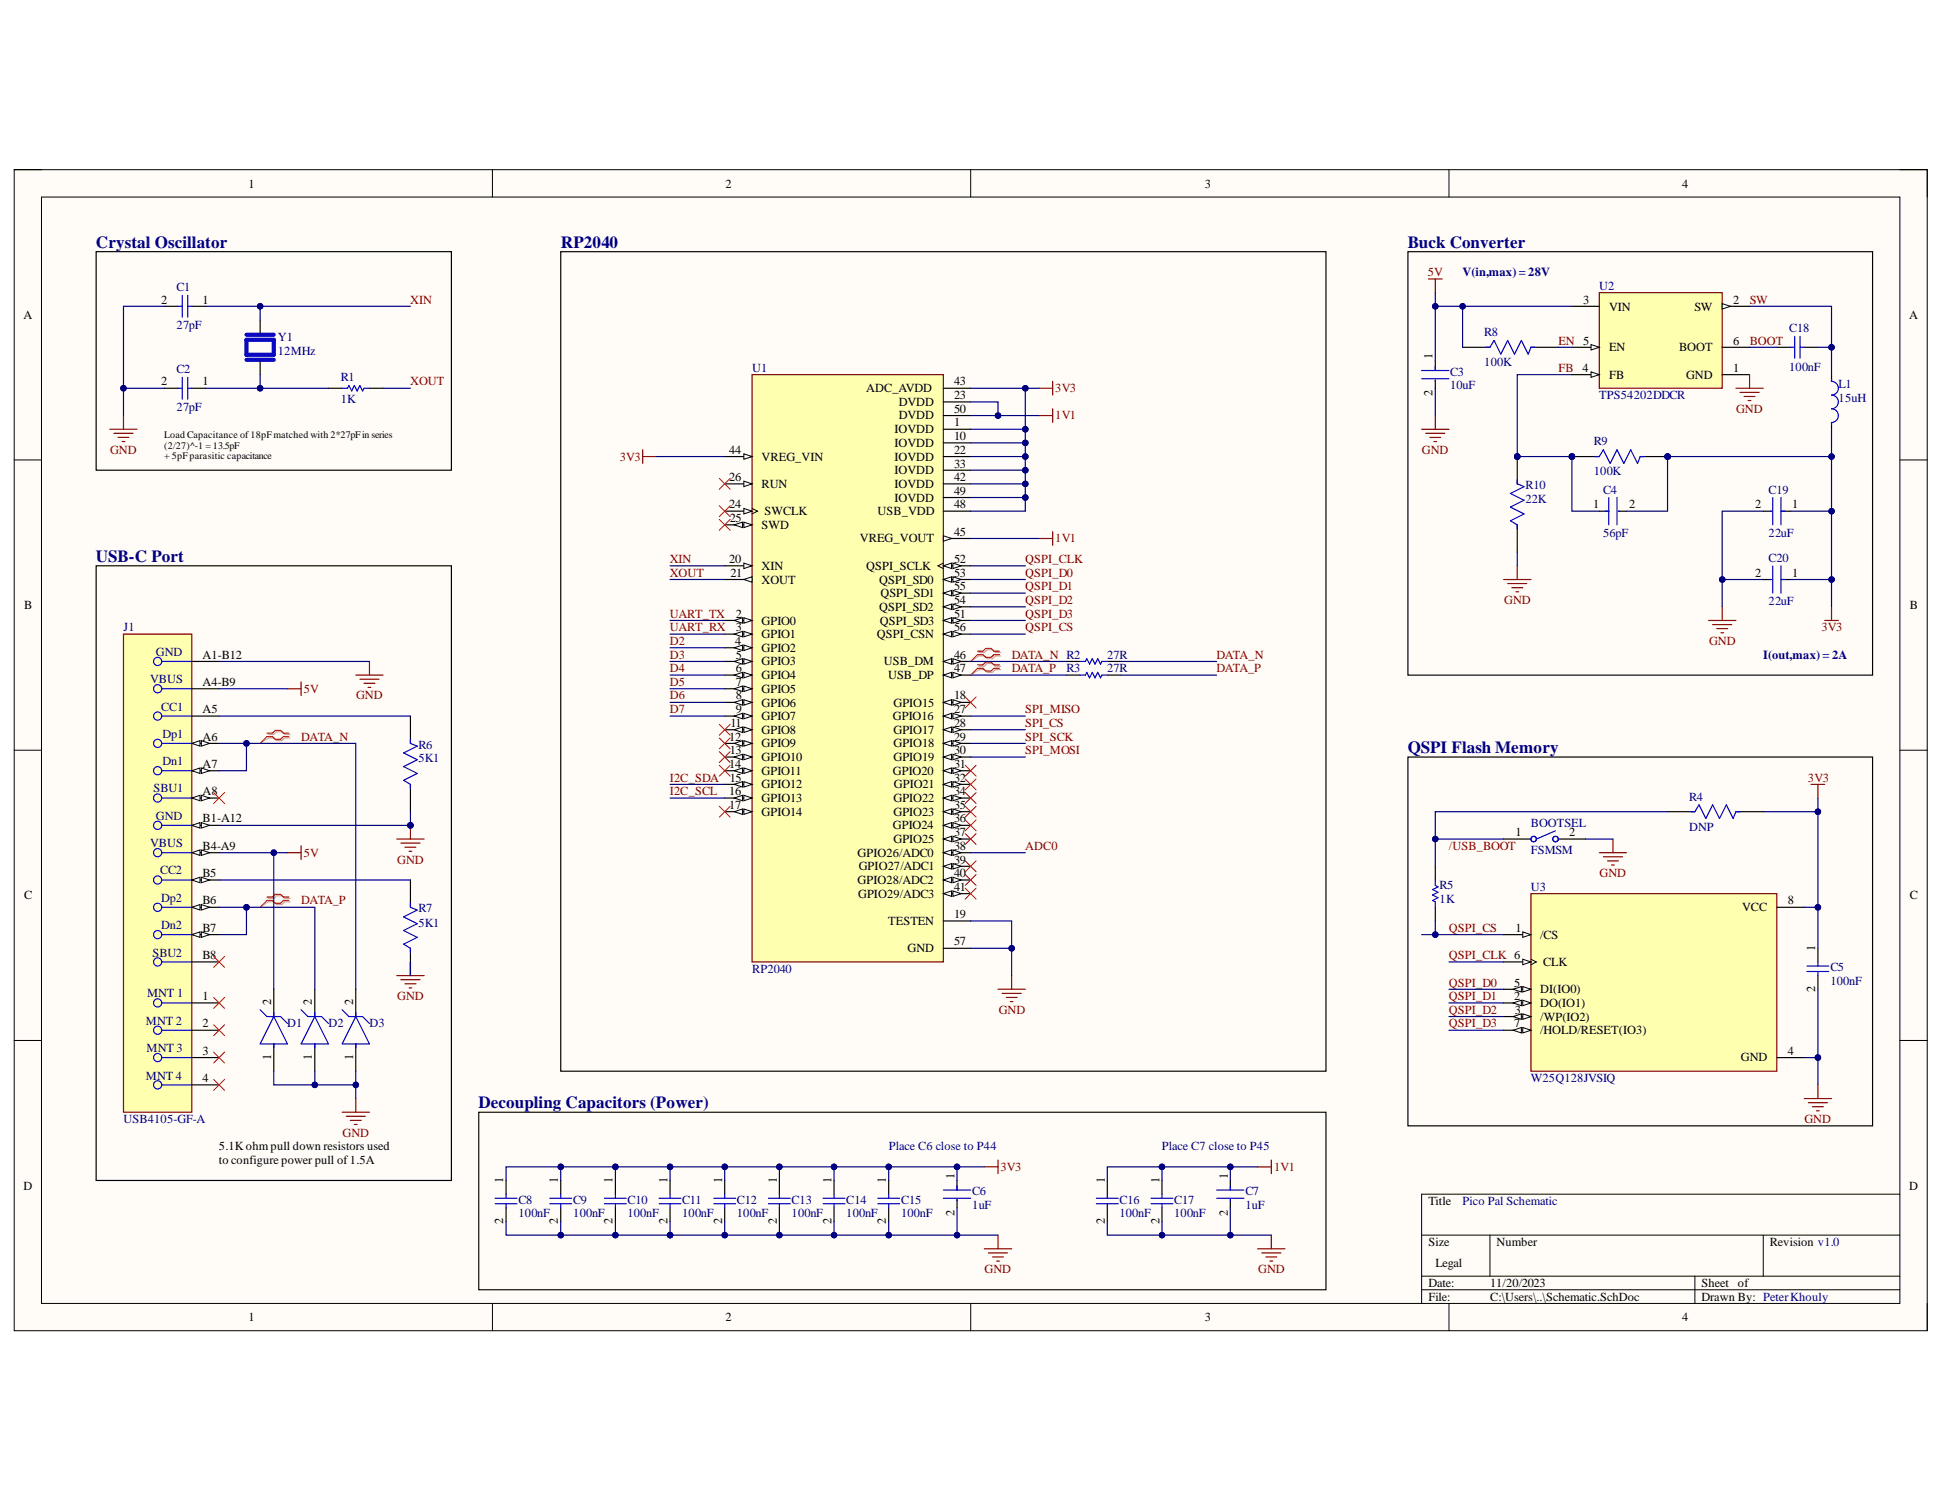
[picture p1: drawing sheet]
# Altium project Pico-Pal.PrjPcb
1 sheet, 40 parts. Net scope: global (net labels, ports and power ports of the same name join across sheets).
Board file: PCB1.PcbDoc

## Sheet Schematic.SchDoc
size Legal; SheetNumber: 1; SheetTotal: 1

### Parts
BOOTSEL  FSMSM  [TECO-FSMSM-2_V]
C1  27pF  [CAPC1005X55X25LL05T10]
C2  27pF  [CAPC1005X55X25LL05T10]
C3  10uF  [FP-GRM15-0_2-MFG]
C4  56pF  [FP-0402-L_1_0_1-W_0_5_0_1-MFG]
C5  100nF  [CAPC1005X56X25LL10T15]
C6  1uF  [FP-GRM15-0_1-MFG]
C7  1uF  [FP-GRM15-0_1-MFG]
C8  100nF  [CAPC1005X56X25LL10T15]
C9  100nF  [CAPC1005X56X25LL10T15]
C10  100nF  [CAPC1005X56X25LL10T15]
C11  100nF  [CAPC1005X56X25LL10T15]
C12  100nF  [CAPC1005X56X25LL10T15]
C13  100nF  [CAPC1005X56X25LL10T15]
C14  100nF  [CAPC1005X56X25LL10T15]
C15  100nF  [CAPC1005X56X25LL10T15]
C16  100nF  [CAPC1005X56X25LL10T15]
C17  100nF  [CAPC1005X56X25LL10T15]
C18  100nF  [CAPC1005X56X25LL10T15]
C19  22uF  [FP-CL746-IPC_C]
C20  22uF  [FP-CL746-IPC_C]
D1  (no value)  [FP-SLP1006P2-MFG]
D2  (no value)  [FP-SLP1006P2-MFG]
D3  (no value)  [FP-SLP1006P2-MFG]
J1  USB4105-GF-A  [FP-USB4105-GF-A-MFG]
L1  15uH  [FP-MLZ2012-1_25-IPC_B]
R1  1K  [RESC1005X40X25NL05T05]
R2  27R  [RESC1005X40X25LL05T05]
R3  27R  [RESC1005X40X25LL05T05]
R4  DNP  [FP-CRCW1206-e3-IPC_C]
R5  1K  [RESC1005X40X25NL05T05]
R6  5K1  [FP-ERJ2RK-IPC_A]
R7  5K1  [FP-ERJ2RK-IPC_A]
R8  100K  [FP-ERJ2RK-IPC_C]
R9  100K  [FP-ERJ2RK-IPC_C]
R10  22K  [FP-ERJ2RK-MFG]
U1  RP2040  [QFN40P700X700X90-57N]
U2  TPS54202DDCR  [FP-DDC0006A-IPC_B]
U3  W25Q128JVSIQ  [SOIC127P790X216-8N]
Y1  12MHz  [XTAL_ABLS-12.000MHZ-B4-T]

### Blocks framed on the sheet
Crystal Oscillator: C1 C2 R1 Y1
RP2040: R2 R3 U1
Buck Converter: C3 C4 C18-C20 L1 R8-R10 U2
USB-C Port: D1-D3 J1 R6 R7
QSPI Flash Memory: BOOTSEL C5 R4 R5 U3
Decoupling Capacitors (Power): C6-C17

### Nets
1V1: C7.1 C16.1 C17.1 U1.23(DVDD) U1.45(VREG_VOUT) U1.50(DVDD)
3V3: C4.2 C5.1 C6.1 C8.1 C9.1 C10.1 C11.1 C12.1 C13.1 C14.1 C15.1 C19.1 C20.1 L1.2 R4.2 R9.2 U1.1(IOVDD) U1.10(IOVDD) U1.22(IOVDD) U1.33(IOVDD) U1.42(IOVDD) U1.43(ADC_AVDD) U1.44(VREG_VIN) U1.48(USB_VDD) U1.49(IOVDD) U3.8(VCC)
5V: C3.1 D1.2(C) J1.A4-B9(VBUS) J1.B4-A9(VBUS) R8.1 U2.3(VIN)
GND: BOOTSEL.2 C1.2 C2.2 C3.2 C5.2 C6.2 C7.2 C8.2 C9.2 C10.2 C11.2 C12.2 C13.2 C14.2 C15.2 C16.2 C17.2 C19.2 C20.2 D1.1(A) D2.1(A) D3.1(A) J1.A1-B12(GND) J1.B1-A12(GND) R6.1 R7.1 R10.1 U1.19(TESTEN) U1.57(GND) U2.1(GND) U3.4(GND)
ADC0: U1.38(GPIO26/ADC0)
BOOT: C18.2 U2.6(BOOT)
D2: U1.4(GPIO2)
D3: U1.5(GPIO3)
D4: U1.6(GPIO4)
D5: U1.7(GPIO5)
D6: U1.8(GPIO6)
D7: U1.9(GPIO7)
DATA_N: D3.2(C) J1.A6(Dp1) J1.A7(Dn1) R2.1 R2.2 U1.46(USB_DM)
DATA_P: D2.2(C) J1.B6(Dp2) J1.B7(Dn2) R3.1 R3.2 U1.47(USB_DP)
EN: R8.2 U2.5(EN)
FB: C4.1 R9.1 R10.2 U2.4(FB)
I2C_SCL: U1.16(GPIO13)
I2C_SDA: U1.15(GPIO12)
QSPI_CLK: U1.52(QSPI_SCLK) U3.6(CLK)
QSPI_CS: R5.1 U1.56(QSPI_CSN) U3.1(/CS)
QSPI_D0: U1.53(QSPI_SD0) U3.5(DI(IO0))
QSPI_D1: U1.55(QSPI_SD1) U3.2(DO(IO1))
QSPI_D2: U1.54(QSPI_SD2) U3.3(/WP(IO2))
QSPI_D3: U1.51(QSPI_SD3) U3.7(/HOLD/RESET(IO3))
SPI_CS: U1.28(GPIO17)
SPI_MISO: U1.27(GPIO16)
SPI_MOSI: U1.30(GPIO19)
SPI_SCK: U1.29(GPIO18)
SW: C18.1 L1.1 U2.2(SW)
UART_RX: U1.3(GPIO1)
UART_TX: U1.2(GPIO0)
XIN: C1.1 U1.20(XIN) Y1.2
XOUT: R1.2 U1.21(XOUT)
NetBOOTSEL_1: BOOTSEL.1 R4.1 R5.2
NetC2_1: C2.1 R1.1 Y1.1
NetJ1_A5: J1.A5(CC1) R6.2
NetJ1_B5: J1.B5(CC2) R7.2

Not connected (* = marked no-connect by the designer): J1 1(MNT_1)* 2(MNT_2)* 3(MNT_3)* 4(MNT_4)* A8(SBU1)* B8(SBU2)*; U1 11(GPIO8)* 12(GPIO9)* 13(GPIO10)* 14(GPIO11)* 17(GPIO14)* 18(GPIO15)* 24(SWCLK)* 25(SWD)* 26(RUN)* 31(GPIO20)* 32(GPIO21)* 34(GPIO22)* 35(GPIO23)* 36(GPIO24)* 37(GPIO25)* 39(GPIO27/ADC1)* 40(GPIO28/ADC2)* 41(GPIO29/ADC3)*

### Layout directives
differential pair; differential pair class DATA: DATA_N, DATA_P

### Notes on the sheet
- V(in,max) = 28V
- Load Capacitance of 18pF matched with 2*27pF in series
  (2/27)^-1 = 13.5pF
  + ~5pF parasitic capacitance
- I(out,max) = 2A
- Place C6 close to P44
- Place C7 close to P45
- 5.1K ohm pull down resistors used to configure power pull of 1.5A
- Pico Pal Schematic
- v1.0
- Peter Khouly
- Labels drawn without touching a wire or pin: /USB_BOOT
